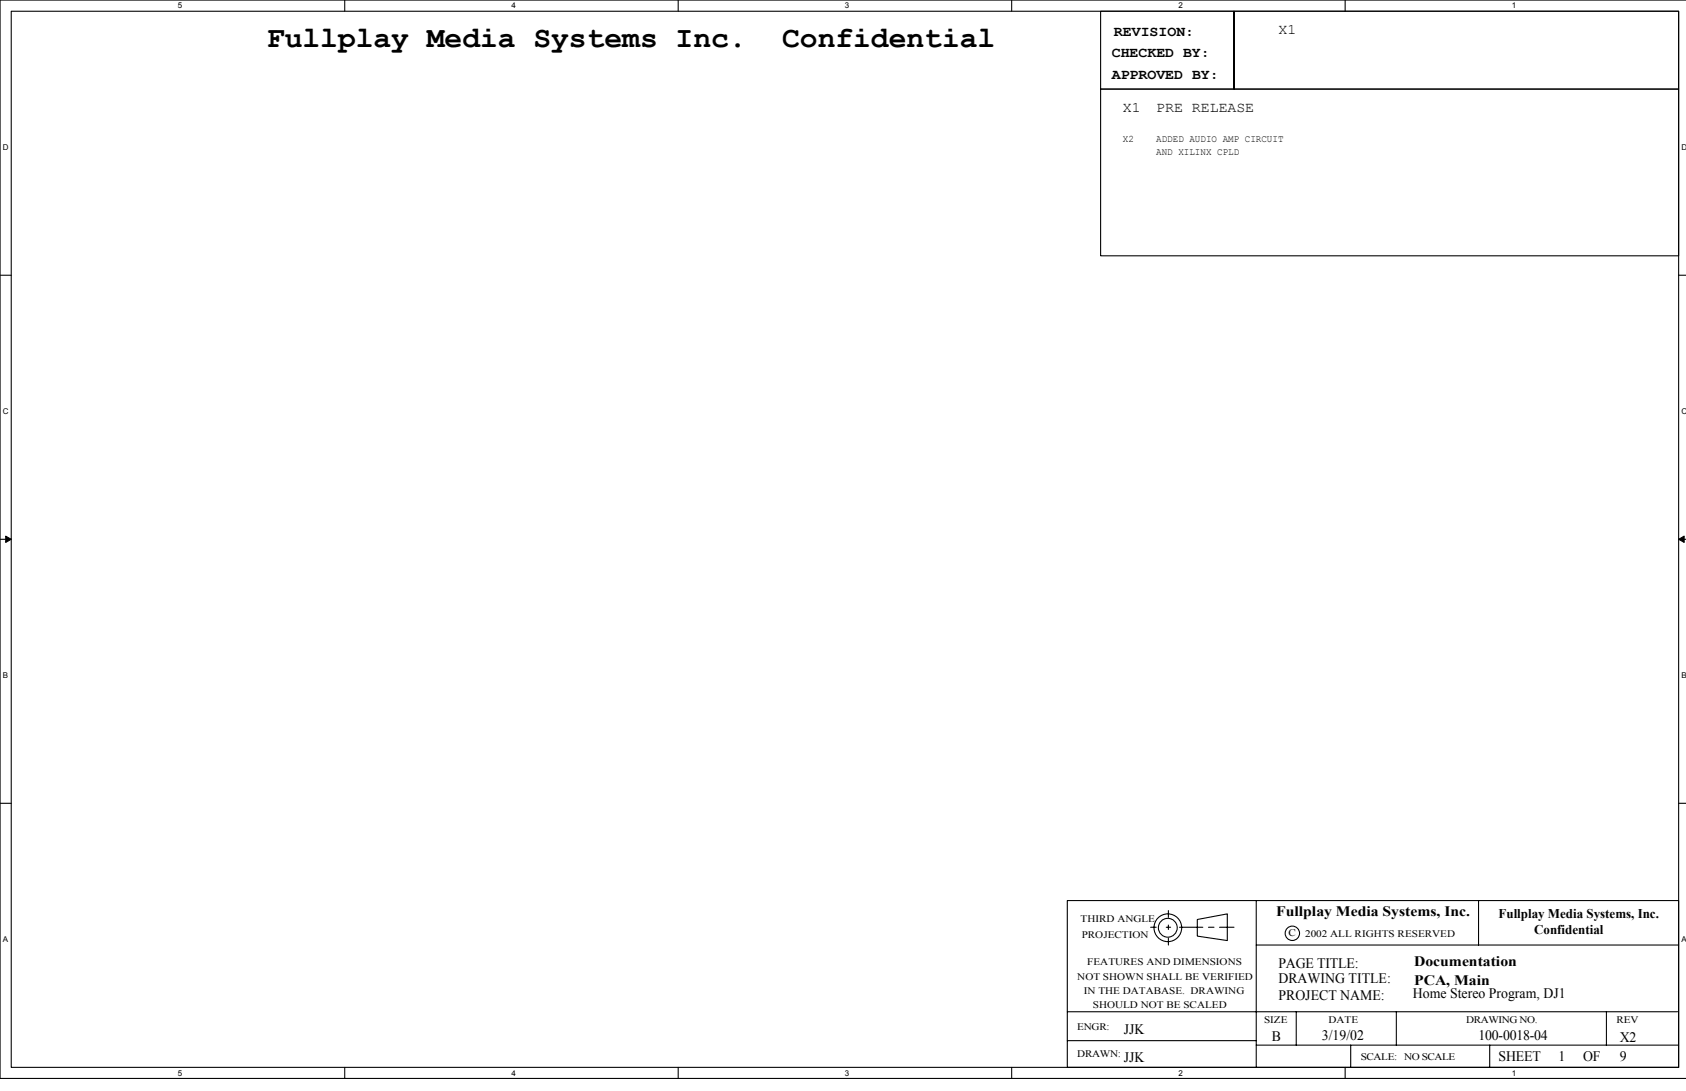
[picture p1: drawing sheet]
<svg xmlns="http://www.w3.org/2000/svg" width="432mm" height="279mm" viewBox="0 0 432 279" stroke-linecap="round" stroke-linejoin="round" font-family="sans-serif">
<path d="M2.9 2.9h427v270.4h-427zM431.8 0h-431.8v276.2h431.8" fill="none" stroke="#000" stroke-width=".28"/>
<g fill="#fff">
<path d="M45.6 .3h1.1v2.3h-1.1z"/>
<path d="M45.6 273.6h1.1v2.3h-1.1z"/>
</g>
<path d="M88.3 0v2.9M88.3 273.3v2.9" fill="none" stroke="#000" stroke-width=".28"/>
<g fill="#fff">
<path d="M131 .3h1.1v2.3h-1.1z"/>
<path d="M131 273.6h1.1v2.3h-1.1z"/>
</g>
<path d="M173.7 0v2.9M173.7 273.3v2.9" fill="none" stroke="#000" stroke-width=".28"/>
<g fill="#fff">
<path d="M216.4 .3h1.1v2.3h-1.1z"/>
<path d="M216.4 273.6h1.1v2.3h-1.1z"/>
</g>
<path d="M259.1 0v2.9M259.1 273.3v2.9" fill="none" stroke="#000" stroke-width=".28"/>
<g fill="#fff">
<path d="M301.8 .3h1.1v2.3h-1.1z"/>
<path d="M301.8 273.6h1.1v2.3h-1.1z"/>
</g>
<path d="M344.5 0v2.9M344.5 273.3v2.9" fill="none" stroke="#000" stroke-width=".28"/>
<g fill="#fff">
<path d="M387.2 .3h1.1v2.3h-1.1z"/>
<path d="M387.2 273.6h1.1v2.3h-1.1z"/>
<path d="M.7 36.7h1.5v2.3h-1.5z"/>
<path d="M430.6 36.7h1.2v2.3h-1.2z"/>
<path d="M.7 104.3h1.5v2.3h-1.5z"/>
<path d="M430.6 104.3h1.2v2.3h-1.2z"/>
</g>
<path d="M0 70.5h2.9M429.9 70.5h1.9" fill="none" stroke="#000" stroke-width=".28"/>
<g fill="#fff">
<path d="M.7 171.9h1.4v2.3h-1.4z"/>
<path d="M430.6 171.9h1.2v2.3h-1.2z"/>
</g>
<path d="M0 138.1h2.9M429.9 138.1h1.9" fill="none" stroke="#000" stroke-width=".28"/>
<path d="M1.5 137.3l1.4 .8-1.4 .8zM429.9 138.1l1.4-.8v1.6z" fill="#000" stroke="#000" stroke-width=".26"/>
<g fill="#fff">
<path d="M.7 239.5h1.4v2.3h-1.4z"/>
<path d="M430.6 239.5h1.2v2.3h-1.2z"/>
</g>
<g fill="none" stroke="#000" stroke-width=".28">
<path d="M281.9 2.9h34.1v19.9h-34.1zM316 2.9h113.9v19.9h-113.9zM281.9 22.8h148v42.7h-148zM0 205.7h2.9M429.9 205.7h1.9M294.7 237.5h1.4M298.7 237.5h1.1M299.2 233.2v1.7M299.2 236.9v1.1M302.1 237.5h6M306.6 235.5l7.7-1.5v6.9l-7.7-1.2zM309.5 237.5h1.4"/>
<path d="M312.3 237.5h3.7M321.7 230.6h108.2v42.7h-108.2zM321.7 230.6h-48.4v42.7h48.4M378.7 230.6v11.4M273.3 259.1h156.3M299.2 240.3v1.7M321.7 242h108.2M332 259.1v8.6M357.6 259.1v8.6M411.4 259.1v8.6M273.3 266.5h48.4M321.7 267.7h108.2"/>
<path d="M345.9 267.7v5.6M381.5 267.7v5.6"/>
<circle cx="299.1" cy="237.6" r="2.41"/>
<circle cx="299.1" cy="237.6" r="3.6"/>
<circle cx="331" cy="239" r="1.84"/>
</g>
<g font-size="7.7">
<text x="68.4" y="12.1">Fullplay Media Systems Inc.</text>
<text x="200.3" y="12.1">Confidential</text>
</g>
<g font-size="3.7">
<text x="285.3" y="9.1">REVISION:</text>
<text x="327.4" y="8.7">X1</text>
<text x="284.7" y="14.5">CHECKED BY:</text>
<text x="284.7" y="20.2">APPROVED BY:</text>
<text x="287.6" y="28.6">X1</text>
<text x="296.1" y="28.6">PRE RELEASE</text>
<text x="326.9" y="234.6">Fullplay Media Systems, Inc.</text>
<text x="327.4" y="251.9">DRAWING TITLE:</text>
<text x="327.4" y="247.9">PAGE TITLE:</text>
<text x="362.2" y="247.4">Documentation</text>
<text x="327.4" y="256.1">PROJECT NAME:</text>
<text x="361.9" y="255.6">Home Stereo Program, DJ1</text>
<text x="362.2" y="252.2">PCA, Main</text>
<text x="287.8" y="264.7">JJK</text>
<text x="325.7" y="266.7">B</text>
<text x="338.5" y="266.4">3/19/02</text>
<text x="378.7" y="266.4">100-0018-04</text>
<text x="414.8" y="267">X2</text>
<text x="287.8" y="272.1">JJK</text>
<text x="383.8" y="271.8">SHEET</text>
<text x="399.2" y="271.8">1</text>
<text x="405.4" y="271.8">OF</text>
<text x="414.8" y="271.8">9</text>
</g>
<g font-size="3.4">
<text x="383.8" y="235.2">Fullplay Media Systems, Inc.</text>
<text x="392.9" y="239.3">Confidential</text>
</g>
<g font-size="2.6">
<text x="287.6" y="36.3">X2</text>
<text x="296.1" y="36.3">ADDED AUDIO AMP CIRCUIT</text>
<text x="296.1" y="39.8">AND XILINX CPLD</text>
<text x="276.8" y="236.1">THIRD ANGLE</text>
<text x="330" y="239.8">C</text>
<text x="277" y="240.3">PROJECTION</text>
<text x="334.3" y="240">2002 ALL RIGHTS RESERVED</text>
<text x="275.9" y="250.8">NOT SHOWN SHALL BE VERIFIED</text>
<text x="278.5" y="247.2">FEATURES AND DIMENSIONS</text>
<text x="277.6" y="254.6">IN THE DATABASE. DRAWING</text>
<text x="275.9" y="263.7">ENGR:</text>
<text x="279.9" y="258.3">SHOULD NOT BE SCALED</text>
<text x="323.7" y="262">SIZE</text>
<text x="340.2" y="262">DATE</text>
<text x="375.5" y="262">DRAWING NO.</text>
<text x="414" y="262">REV</text>
<text x="275.9" y="270.8">DRAWN:</text>
<text x="348.5" y="271.4">SCALE: NO SCALE</text>
</g>
<g font-size="2">
<text x="45.6" y="2.2">5</text>
<text x="131" y="2.2">4</text>
<text x="216.4" y="2.2">3</text>
<text x="301.8" y="2.2">2</text>
<text x="387.2" y="2.2">1</text>
<text x=".7" y="38.5">D</text>
<text x="430.6" y="38.5">D</text>
<text x=".7" y="106.1">C</text>
<text x="430.6" y="106.1">C</text>
<text x=".7" y="173.8">B</text>
<text x="430.6" y="173.8">B</text>
<text x=".7" y="241.4">A</text>
<text x="430.6" y="241.4">A</text>
<text x="45.6" y="275.5">5</text>
<text x="131" y="275.5">4</text>
<text x="216.4" y="275.5">3</text>
<text x="301.8" y="275.5">2</text>
<text x="387.2" y="275.5">1</text>
</g>
</svg>
